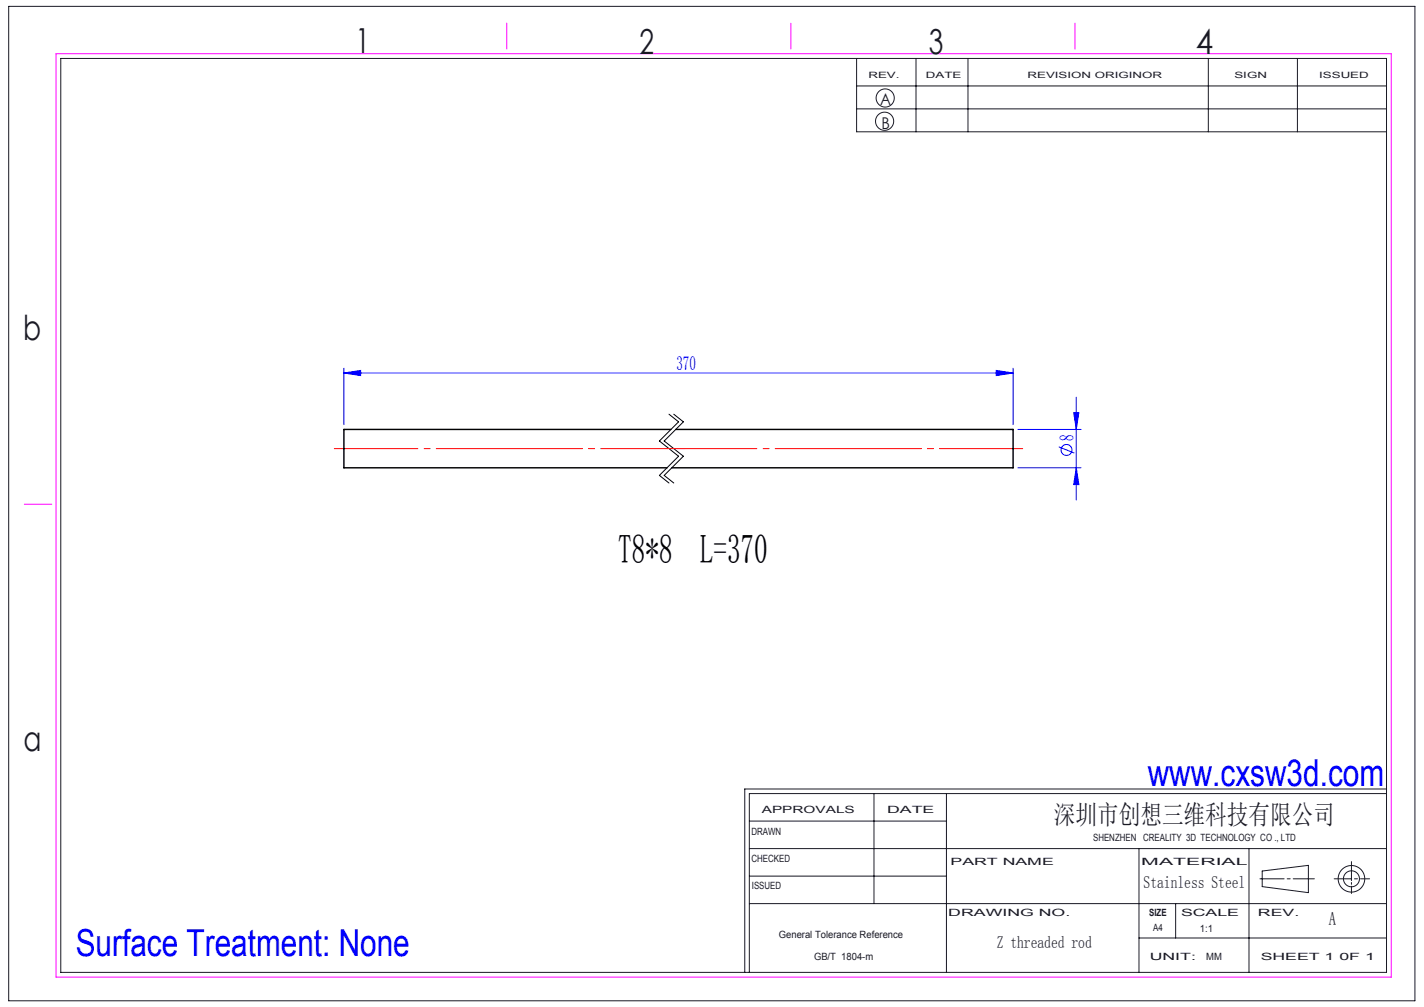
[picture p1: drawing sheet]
<svg xmlns="http://www.w3.org/2000/svg" width="297mm" height="210mm" viewBox="0 0 297 210" stroke-linecap="round" stroke-linejoin="round" font-family="sans-serif">
<g fill="none" stroke="#191924" stroke-width=".21">
<path d="M1.8 1.3h293.3v207.4h-293.3zM12.7 12.2h276.5v190.6h-276.5zM178.7 12.2v15.3h110.5M178.7 17.9h110.5M191.1 12.2v15.3M201.9 12.2v15.3M252 12.2v15.3M270.6 12.2v15.3M178.7 22.7h110.5M156.3 177h132.9M156.3 171.2h41.1M182.3 165.5v22.9"/>
<path d="M197.4 165.5v37.3M237.6 177v25.8M260.5 177v25.8M281.9 179.7v4M289.2 165.5h-132.9v37.3M289.2 164.5h-133.9v38.3M156.3 188.4h132.9M156.3 182.7h41.1M237.6 195.6h51.6M245.2 188.4v7.2M262.8 183.3h5M263.3 181.6l9.6-1.1v5.7l-9.6-1.3z"/>
<path d="M268.5 183.3h.6M269.7 183.3h4.4M278.3 183.3h3.6M281.9 184v.4M281.9 184.8v1.5M282.5 183.3h.6M283.8 183.3h1.9"/>
<circle cx="184.5" cy="25.3" r="1.89"/>
<circle cx="184.6" cy="20.4" r="1.89"/>
<circle cx="281.9" cy="183.3" r="1.67"/>
<circle cx="281.9" cy="183.3" r="2.77"/>
</g>
<path d="M11.7 11.2h278.5v192.6h-278.5zM105.7 4.8v5.4M165 4.8v5.4M224.2 4.8v5.4M5.1 105.1h5.7" fill="none" stroke="#f0f" stroke-width=".21"/>
<g fill="none" stroke="#00f" stroke-width=".21">
<path d="M71.7 77.8l3.5-.5v1zM71.7 76.8v11.8M71.7 77.8h139.6M207.8 77.3l3.5 .5-3.5 .5zM211.3 76.8v11.8M212.3 89.6h13.2M212.3 97.6h13.2M220.8 93.2l3.3 1.3M223.9 86.1h1.1l-.5 3.5zM224.5 97.6l.5 3.5h-1.1zM224.5 82.8v21.5"/>
<circle cx="222.4" cy="93.8" r="1.14"/>
</g>
<path d="M139.5 86.4l2 1.6-4 4 4 3.1-4 4 2 1.6M140.5 86.4l2 1.6-4 4 4 3.1-4 4 2 1.6" fill="none" stroke="#000" stroke-width=".21"/>
<path d="M69.7 93.6h73" fill="none" stroke="#f00" stroke-width=".21" stroke-dasharray="30.5 1.3 1.3 1.3" stroke-dashoffset="13"/>
<path d="M140.5 93.6h72.8" fill="none" stroke="#f00" stroke-width=".21" stroke-dasharray="30.5 1.3 1.3 1.3" stroke-dashoffset="13.1"/>
<g fill="#00f">
<path d="M71.7 77.8l3.5-.5v1zM207.8 77.3l3.5 .5-3.5 .5z"/>
<path d="M223.9 86.1h1.1l-.5 3.5zM224.5 97.6l.5 3.5h-1.1z"/>
</g>
<path d="M139.9 89.6h-68.2v8h67.4M140.9 89.6h70.4v8h-71.2" fill="none" stroke="#000" stroke-width=".3"/>
<text font-size="8.5" x="129" y="117.4">T8*8 L=370</text>
<g font-size="7.8" fill="#00f">
<text x="239.4" y="163.9">www.cxsw3d.com</text>
<text x="15.8" y="199.3">Surface Treatment: None</text>
</g>
<g font-size="7.2" fill="#191924">
<text x="74.1" y="11">1</text>
<text x="133.4" y="11.2">2</text>
<text x="193.7" y="11.3">3</text>
<text x="249.4" y="11.3">4</text>
<text x="4.8" y="70.9">b</text>
<text x="4.9" y="156.5">a</text>
</g>
<text font-size="5.6" fill="#191924" x="219.8" y="171.8">深圳市创想三维科技有限公司</text>
<g font-size="4.1" fill="#00f">
<text x="141.1" y="77.2">370</text>
<text x="223.9" y="92" transform="rotate(-90 223.9 92)">8</text>
</g>
<text font-size="3.9" fill="#191924" x="277.2" y="193">A</text>
<g font-size="3.5" fill="#191924">
<text x="238.5" y="185.2">Stainless Steel</text>
<text x="207.9" y="197.7">Z threaded rod</text>
</g>
<g font-size="3.4" fill="#191924">
<text x="183.6" y="22">A</text>
<text x="183.8" y="27">B</text>
</g>
<g font-size="2.1" fill="#191924">
<text x="158.9" y="169.5">APPROVALS</text>
<text x="185" y="169.5">DATE</text>
<text x="156.7" y="174.2">DRAWN</text>
<text x="156.7" y="179.7">CHECKED</text>
<text x="228" y="175.4">SHENZHEN CREALITY 3D TECHNOLOGY CO ., LTD</text>
<text x="156.8" y="185.4">ISSUED</text>
<text x="198.2" y="180.4">PART NAME</text>
<text x="238" y="180.4">MATERIAL</text>
<text x="197.8" y="191">DRAWING NO.</text>
<text x="239.7" y="191">SIZE</text>
<text x="246.3" y="191">SCALE</text>
<text x="262.4" y="191">REV.</text>
<text x="162.4" y="195.6">General Tolerance Reference</text>
<text x="240.5" y="194.1">A4</text>
<text x="250.3" y="194.3">1:1</text>
<text x="169.8" y="200.2">GB/T 1804-m</text>
<text x="239.8" y="200.2">UNIT:</text>
<text x="251.6" y="200.2">MM</text>
<text x="262.9" y="200.2">SHEET 1 0F 1</text>
</g>
<g font-size="1.8" fill="#191924">
<text x="181.1" y="16.3">REV.</text>
<text x="193.1" y="16.3">DATE</text>
<text x="214.3" y="16.3">REVISION ORIGINOR</text>
<text x="257.5" y="16.3">SIGN</text>
<text x="275.1" y="16.3">ISSUED</text>
</g>
</svg>
